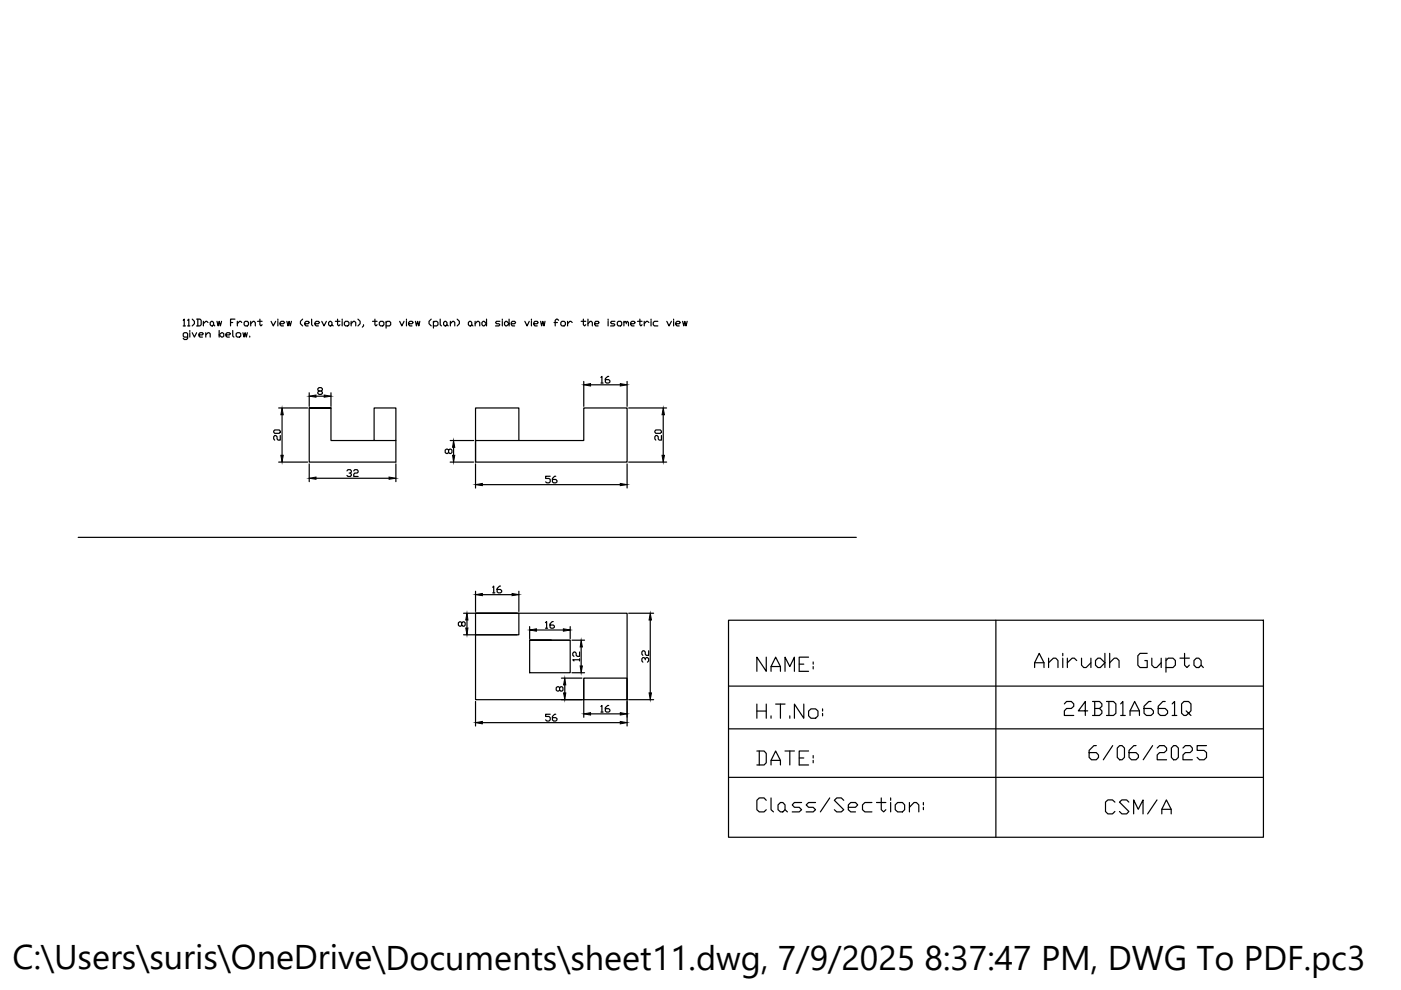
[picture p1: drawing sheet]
<svg xmlns="http://www.w3.org/2000/svg" width="297mm" height="210mm" viewBox="0 0 297 210" stroke-linecap="round" stroke-linejoin="round" font-family="sans-serif">
<!-- layer: 0 -->
<g fill="none" stroke="#000" stroke-width=".25">
<path d="M38.8 67.9l.3-.2v1.4M38.8 69.1h.5M39.8 67.9l.2-.2v1.4M39.8 71.5h-.7l-.3-.2v-.5l.3-.3h.5l.2 .3v.9l-.2 .3h-.5l-.3-.3M39.8 69.1h.4M40.2 70.1v.2M40.2 70.5v1M40.8 67.7l.4 .4v.5l-.4 .5M40.8 70.5l.4 1 .5-1M41.7 67.7h.7l.3 .2v.9l-.3 .3h-.7M41.9 67.7v1.4M42.2 71h.7l.2-.2-.2-.3h-.5l-.2 .3v.5l.2 .2h.5"/>
<path d="M43.1 68.1v1M43.6 71l.5-.5h.2l.3 .3v.7M43.6 70.5v1M44.1 68.4l-.5-.3-.5 .5M44.6 68.4l.4-.3 .3 .3v.4l-.5 .3-.2-.3zM45.3 68.8l.2 .3M46 68.1l.3 1 .2-1 .2 1 .3-1M46.5 71l.5-.5h.2l.2 .3v.5l-.4 .2zM46.5 70.1v1.4M47.9 71h.7l.3-.2-.3-.3h-.4l-.3 .3v.5l.3 .2h.4M48.9 68.4h.4M49.3 70.1v1.2l.3 .2"/>
<path d="M49.8 67.7h-.9v1.4M50.1 70.8l.2-.3h.5l.2 .3v.5l-.2 .2h-.5l-.2-.2zM50.3 68.1v1M51.3 68.4l-.3-.3h-.2l-.5 .5M51.5 70.5l.3 1 .2-1 .2 1 .2-1M52 68.1h.4l.3 .3v.4l-.3 .3h-.4l-.2-.3v-.4zM52.9 71.3v.2M53.2 68.6l.5-.5h.2l.2 .3v.7M53.2 68.1v1M54.6 68.1h1M55.1 67.7v1.1l.2 .3 .3-.3M57.5 68.1l.4 1 .5-1"/>
<path d="M58.9 67.7v.2M58.9 68.1v1M59.4 68.6h.7l.3-.2-.3-.3h-.5l-.2 .3v.4l.2 .3h.5M60.8 68.1l.3 1 .2-1 .2 1 .3-1M64.2 67.7l-.5 .4v.5l.5 .5M64.6 68.6h.7l.3-.2-.3-.3h-.4l-.3 .3v.4l.3 .3h.4M66.1 67.7v1.1l.2 .3M66.8 68.6h.7l.3-.2-.3-.3h-.5l-.2 .3v.4l.2 .3h.5M68.2 68.1l.5 1 .5-1M69.7 68.4l.4-.3 .3 .3v.4l-.5 .3-.2-.3zM70.4 68.8l.2 .3M71.1 68.1h1"/>
<path d="M71.6 67.7v1.1l.2 .3 .3-.3M72.5 67.7v.2M72.5 68.1v1M73 68.4l.3-.3h.4l.3 .3v.4l-.3 .3h-.4l-.3-.3zM74.5 68.6l.4-.5h.3l.2 .3v.7M74.5 68.1v1M75.9 67.7l.5 .4v.5l-.5 .5M77.1 68.8v.3l-.3 .3M79 68.1h1M79.5 67.7v1.1l.2 .3 .3-.3M80.7 68.1h.4l.3 .3v.4l-.3 .3h-.4l-.3-.3v-.4zM81.9 68.4l.2-.3h.5l.2 .3v.4l-.2 .3h-.7"/>
<path d="M81.9 68.1v1.5M84.7 68.1l.5 1 .5-1M86.2 67.7v.2M86.2 68.1v1M86.6 68.6h.8l.2-.2-.2-.3h-.5l-.3 .3v.4l.3 .3h.5M88.1 68.1l.2 1 .2-1 .3 1 .2-1M91.4 67.7l-.4 .4v.5l.4 .5M91.9 68.4l.2-.3h.5l.3 .3v.4l-.3 .3h-.7M91.9 68.1v1.5M93.3 67.7v1.1l.3 .3M94.3 68.1l.5 .3v.4l-.3 .3-.4-.3v-.4zM94.8 68.8l.2 .3"/>
<path d="M95.5 68.6l.5-.5h.2l.2 .3v.7M95.5 68.1v1M96.9 67.7l.5 .4v.5l-.5 .5M99.6 68.1h.2l.2 .3v.4l-.2 .3h-.2l-.3-.3v-.4zM100 68.8l.3 .3M100.7 68.6l.5-.5h.3l.2 .3v.7M100.7 68.1v1M102.4 68.1h.2l.6 .5-.6 .5-.4-.3v-.4zM103.2 67.7v1.4M106 68.1h-.7l-.2 .3 .2 .2h.5l.2 .2-.2 .3h-.7M106.5 67.7v.2M106.5 68.1v1"/>
<path d="M107 68.4l.4-.3 .5 .5-.5 .5h-.2l-.2-.3zM107.9 67.7v1.4M108.4 68.6h.7l.2-.2-.2-.3h-.5l-.2 .3v.4l.2 .3h.5M111.3 68.1l.4 1 .5-1M112.7 67.7v.2M112.7 68.1v1M113.2 68.6h.7l.2-.2-.2-.3h-.5l-.2 .3v.4l.2 .3h.5M114.6 68.1l.2 1 .3-1 .2 1 .3-1M117.5 68.4h.7M118.4 67.9l-.2-.2-.5 .2v1.2M118.9 68.4l.3-.3h.4l.3 .3v.4l-.3 .3h-.4l-.3-.3zM120.3 68.1v1"/>
<path d="M121.3 68.4l-.2-.3h-.3l-.5 .5M123.2 68.1h1M123.7 67.7v1.1l.2 .3 .3-.3M124.7 68.6l.4-.5h.3l.2 .3v.7M124.7 67.7v1.4M126.1 68.6h.7l.2-.2-.2-.3h-.5l-.2 .3v.4l.2 .3h.5M128.9 67.7v.2M128.9 68.1v1M129.1 79.8h-.3l-.5 .5v.7l.3 .2h.5l.2-.2v-.3l-.2-.2h-.8M130.4 68.1h-.7l-.3 .3 .3 .2h.5l.2 .2-.2 .3h-.8M131.1 68.1h.5l.2 .3v.4l-.2 .3h-.5l-.2-.3v-.4zM132.3 68.4l.2-.3 .3 .3v.2"/>
<path d="M132.3 68.1v1M132.8 68.4l.2-.3 .3 .3v.7M133.7 68.6h.7l.3-.2-.3-.3h-.4l-.3 .3v.4l.3 .3h.4M135.2 68.1h.9M135.7 67.7v1.1l.2 .3 .2-.3M136.6 68.1v1M137.6 68.4l-.3-.3h-.2l-.5 .5M138 67.7v.2M138 68.1v1M139.5 68.1h-.7l-.3 .3v.4l.3 .3h.7M141.4 68.1l.4 1 .6-1M142.8 67.7v.2"/>
<path d="M142.8 68.1v1M143.3 68.6h.7l.3-.2-.3-.3h-.5l-.2 .3v.4l.2 .3h.5M144.7 68.1l.3 1 .2-1 .2 1 .3-1M58.2 91.2h1l.2 .4-.2 .3h-1l-.2-.3zM59.1 86.5h6.1M59.1 98h6.1M59.4 92.3v1h-.4l-.3-.2v-.5l-.2-.3h-.3l-.2 .3v.5l.2 .2M59.8 87.9v8.6M65.6 86.5h4.6h-4.6v11.5h18.3v-4.6M65.6 83.3v2.9M65.6 98.4v3.7M67 84h1.7"/>
<path d="M67.6 82.9l-.2-.2v-.3l.2-.2h.5l.3 .2v.3l-.3 .2h-.5l-.2 .3v.2l.2 .2h.5l.3-.2v-.2l-.3-.3M70.2 86.5v6.9h13.7v-6.9h-4.6v6.9M70.2 83.3v2.9M73.6 99.8l.2-.2h.5l.2 .5-.5 .2M75 99.8l.2-.2h.5l.2 .2-.2 .5h-.5l-.2 .3v.4h.9M83.9 98.4v3.7M95.1 95.4l.3-.2 .4 .2v.5l-.2 .3-.5-.3v-.5l-.2-.2-.5 .2v.5l.2 .3 .5-.3M95.4 98h5M95.4 93.4h5M96.2 94.8v1.7M100.8 93.4h23v-6.9h9.2v11.5h-32.2zM100.8 98.4v5.1"/>
<path d="M110 93.4v-6.9h-9.2v11.5M123.8 80.9v5.3M125.2 81.6h6.3M127.4 80l.2-.2v1.4M127.4 81.2h.5M133 80.9v5.3M133 98.4v5.1M133.3 86.5h8M133.3 98h8M139.1 91.2h.9l.2 .4-.2 .3h-.9l-.3-.3zM140.2 92.3v1h-.4l-.2-.2v-.5l-.3-.3h-.2l-.3 .3v.5l.3 .2M140.6 87.9v8.6"/>
<path d="M16.6 113.9h165M67 101.4h15.5M74.3 100.3l.2 .3-.2 .4h-.5l-.2-.2M102.3 102.8h29.2M116.7 101h-1v.4h.7l.3 .3v.5l-.3 .2h-.5l-.2-.2M117.8 101h-.2l-.5 .4v.8l.3 .2h.4l.3-.2v-.3l-.3-.2h-.7M97.9 132.1l.5-.3 .2 .3v.5l-.4 .2-.3-.2v-.5l-.2-.3-.5 .3v.5l.2 .2 .5-.2M98.3 130h11.3M98.3 134.6h11.3M99 131.5v1.7M100.8 130h32.2v18.4h-32.2zM100.8 130h9.2v4.6h-9.2"/>
<path d="M100.8 125.4v4.2M102.3 126.1h6.3M104.5 124.5l.2-.2v1.4M104.5 125.7h.4M106.1 124.3h-.2l-.5 .5v.7l.2 .2h.5l.3-.2v-.3l-.3-.2h-.7M110 125.4v4.2M112.3 135.7h8.6v6.9h-8.6zM112.3 132.9v2.5M113.7 133.6h5.8M115.6 132l.3-.2v1.4M115.6 133.2h.5M116.9 135.7h-4.6h8.6"/>
<path d="M117.3 131.8h-.2l-.5 .5v.7l.2 .2h.5l.2-.2v-.3l-.2-.2h-.7M120.9 132.9v2.5M121.3 135.7h2.6M122.9 139.9h-1.5l.3 .2M122.9 138.2v1h-.5l-.2-.2v-.5l-.3-.3-.5 .3v.5l.3 .2M122.9 139.7v.4M123.2 137.2v4M133.3 130h5.3M136.8 139.9l-.2-.5h-.3l-.2 .3v.4l.2 .3M136.8 139.7l.2-.3h.3l.2 .3v.4l-.2 .3M137.5 138v1h-.5l-.2-.3v-.5l-.2-.2h-.3l-.2 .2v.5l.2 .3M137.9 131.5v15.4"/>
<path d="M154.5 131.5h113.4v46h-113.4zM162.5 139.3v3l-2-3v3M171.4 139.3h-2v3h2M211.1 131.5v46M100.8 148.7v5.2M102.3 153.2h29.2M116.7 151.4h-1v.5h.7l.3 .3v.4l-.3 .3h-.5l-.2-.3M117.8 151.4h-.2l-.5 .5v.7l.3 .3h.4l.3-.3v-.2l-.3-.2h-.7M118.6 145.8l.3-.2 .5 .2v.5l-.2 .2-.6-.2v-.5l-.2-.2-.5 .2v.5l.3 .2 .4-.2M119 148.4h4.4M119 143.8h4.4M119.7 145.2v1.7"/>
<path d="M121.3 142.6h2.6M123.8 148.4v-4.6h9.2v4.6M123.8 144.1v8M125.2 151.4h6.3M127.4 149.8l.2-.2v1.4M127.4 151h.5M129.1 149.6h-.3l-.5 .4v.8l.3 .2h.5l.2-.2v-.3l-.2-.2h-.8M133 144.1v9.8M133.3 148.4h5.3M154.5 145.5h113.4M154.5 154.5h113.4M160.5 159.2h1.5l.5 .5v2l-.5 .5h-1.5"/>
<path d="M160.5 149.3v3M160.5 150.8h2M161 159.2v3M162.5 149.3v3M163.5 142.3v-1l1-2 1 2v1M163.5 141.3h2M163.5 151.8v.5M164.5 149.3h1.9M165.5 149.3v3M166.4 142.3v-3l1.1 2 .9-2v3M166.4 159.2h2M167.5 151.8v.5"/>
<path d="M167.5 159.2v3M169.4 140.8h1M170.4 149.3v3l-2-3v3M171.4 150.8l.5-.5h1l.5 .5v1l-.5 .5h-1l-.5-.5zM171.4 159.2h-2v3h2M172.4 140.3v.5M172.4 141.3v.5M174.4 150.3v.5M174.4 151.3v.5M154.5 164.8h113.4M162.5 169.7l-.5-.5h-1l-.5 .5v2l.5 .4h1l.5-.4M163.5 162.2v-1l1-2 1 2v1"/>
<path d="M163.5 169.2v2.5l.5 .4M163.5 161.2h2M165 170.7l.5-.5h.5l.4 .5v1l-.4 .4h-.5l-.5-.4zM166.4 171.7l.5 .4M169.4 160.7h1M170 170.2h-1.6l-.4 .5 .4 .5h1l.6 .5-.6 .4h-1.4M172.4 160.2v.5M172.4 161.2v.5M172.9 170.2h-1.5l-.5 .5 .5 .5h1l.5 .5-.5 .4h-1.5M175.9 169.2l-2 2.9M178.9 169.7l-.5-.5h-1l-.5 .5 2 2-.5 .4h-1l-.5-.4M179.9 171.2h1.5l.4-.5-.4-.5h-1l-.5 .5v1l.5 .4h1"/>
<path d="M184.9 170.2h-1.5l-.5 .5v1l.5 .4h1.5M185.8 170.2h2M186.8 169.2v2.5l.6 .4 .4-.4M188.8 169.2v.5M188.8 170.2v1.9M189.8 170.7l.5-.5h1l.5 .5v1l-.5 .4h-1l-.5-.4zM192.8 171.2l1-1h.5l.5 .5v1.4M192.8 170.2v1.9M195.8 170.2v.5M195.8 171.2v.5"/>
</g>
<g fill="#000" stroke="#000" stroke-width=".21">
<path d="M59.8 86.5l.3 1.4h-.6zM59.5 96.5h.6l-.3 1.5zM65.6 84l1.4-.3v.5zM68.7 83.7l1.5 .3-1.5 .2zM96 96.5h.4l-.2 1.5zM96.2 93.4l.2 1.4h-.4zM123.8 81.6l1.4-.3v.5zM131.5 81.3l1.5 .3-1.5 .2zM140.6 86.5l.3 1.4h-.5zM140.4 96.5h.5l-.3 1.5zM65.6 101.4l1.4-.3v.5zM82.5 101.1l1.4 .3-1.4 .2z"/>
<path d="M100.8 102.8l1.5-.3v.5zM131.5 102.5l1.5 .3-1.5 .2zM98.7 133.2h.5l-.2 1.4zM99 130l.2 1.5h-.5zM100.8 126.1l1.5-.3v.5zM108.6 125.8l1.4 .3-1.4 .2zM112.3 133.6l1.4-.3v.5zM119.5 133.3l1.4 .3-1.4 .2zM123.2 135.7l.3 1.5h-.5zM137.9 130l.2 1.5h-.5zM100.8 153.2l1.5-.2v.5zM119.5 146.9h.5l-.3 1.5z"/>
<path d="M119.7 143.8l.3 1.4h-.5zM123 141.2h.5l-.3 1.4zM123.8 151.4l1.4-.3v.5zM131.5 153l1.5 .2-1.5 .3zM131.5 151.1l1.5 .3-1.5 .2zM137.6 146.9h.5l-.2 1.5z"/>
</g>
<text font-size="7.5" x="218.4" y="143.6">Anirudh Gupta</text>
<text font-size="7.3" x="2.7" y="205.5">C:\Users\suris\OneDrive\Documents\sheet11.dwg, 7/9/2025 8:37:47 PM, DWG To PDF.pc3</text>
<text font-size="6.6" x="233.5" y="173.9">CSM/A</text>
<g font-size="6.2">
<text x="224.7" y="152.8">24BD1A661Q</text>
<text x="230" y="162.3">6/06/2025</text>
</g>
</svg>
